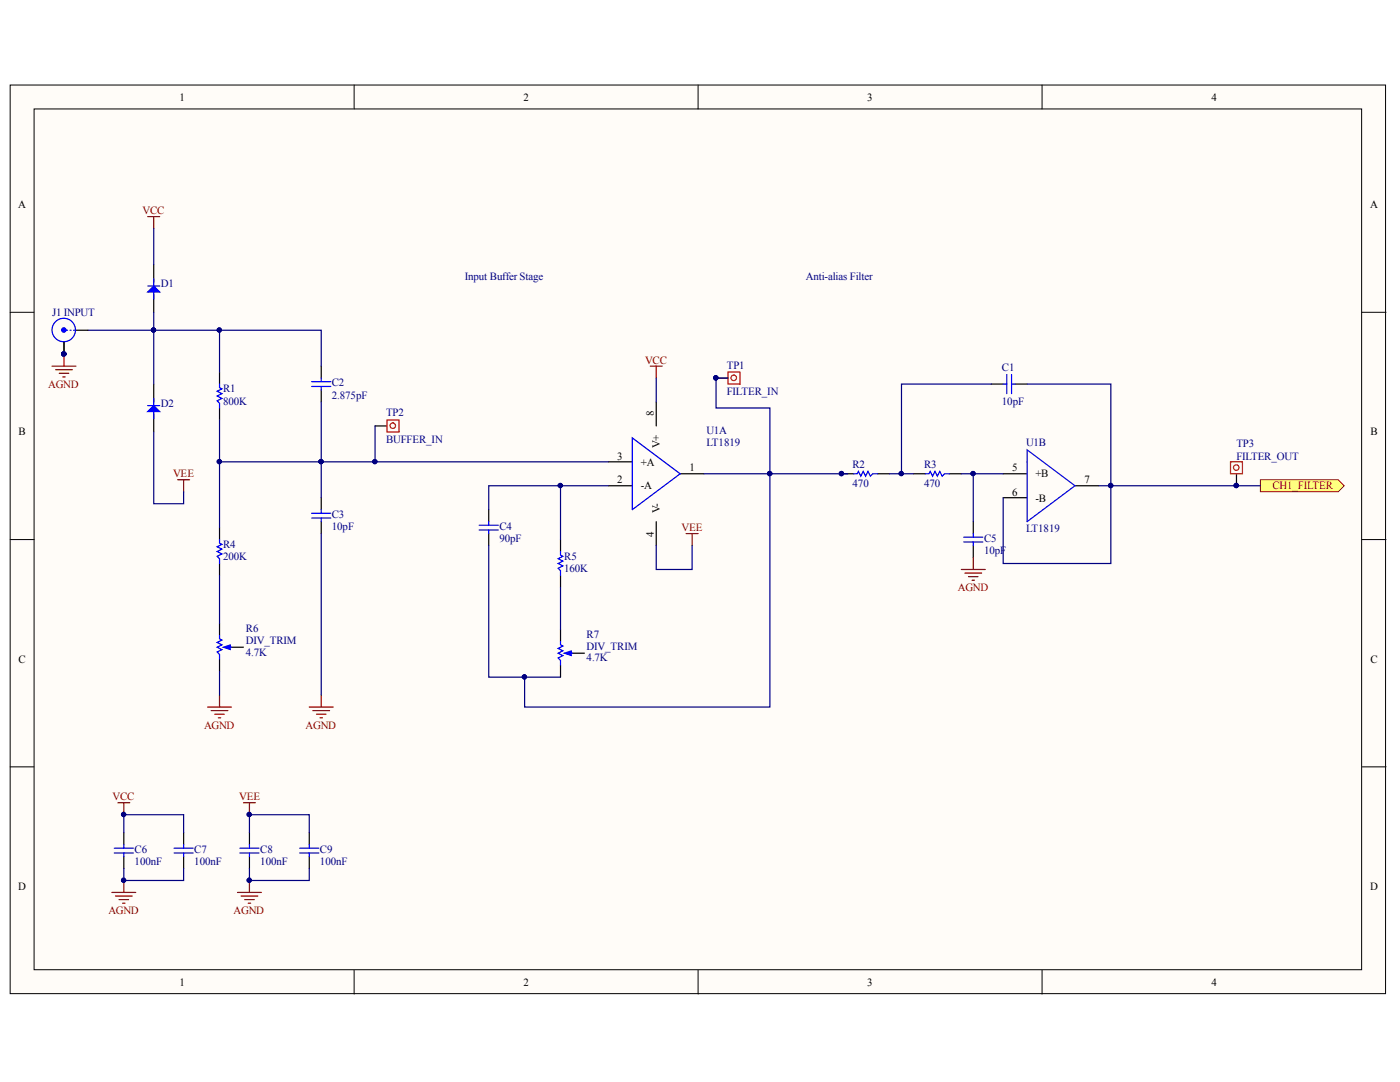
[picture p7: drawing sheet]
<svg xmlns="http://www.w3.org/2000/svg" width="279mm" height="216mm" viewBox="0 0 279 216" stroke-linecap="round" stroke-linejoin="round" font-family="sans-serif">
<g fill="#fffcf8" stroke="#000" stroke-width=".2">
<path d="M2 17h274.5v181.3h-274.5z"/>
<path d="M6.8 21.7h264.9v171.8h-264.9z"/>
</g>
<path d="M70.7 17v4.7M139.3 17v4.7M208 17v4.7M2 62.3h4.8M271.8 62.3h4.8M2 107.7h4.8M271.8 107.7h4.8M2 153h4.8M271.8 153h4.8M70.7 193.6v4.8M139.3 193.6v4.8M208 193.6v4.8" fill="none" stroke="#000" stroke-width=".2"/>
<path d="M251.5 95.7h15.6l1.2 1.2-1.2 1.2h-15.6z" fill-rule="evenodd" fill="#ffff80" stroke="#800000" stroke-width=".2"/>
<g fill="none" stroke="#000" stroke-width=".24">
<path d="M30.7 52.8v3.5M30.7 58.7v3.6M43.8 74.3v2.3M43.8 81.4v2.4M64.1 99.3v2.4M121.4 96.9h4.8M121.4 92.2h4.8M131 80.2v4.8M135.7 94.5h4.8M200.2 94.5h4.8M200.2 99.3h4.8M214.5 96.9h4.8"/>
<path d="M246.8 94.5v2.4M43.8 105.3v2.4M43.8 112.4v2.4M64.1 104.1v2.4M97.5 101.7v2.4M97.5 106.5v2.4M131 104.1v4.8"/>
</g>
<circle cx="246.7" cy="96.9" r=".43" fill="#000080" stroke="#000080" stroke-width=".2"/>
<path d="M245.6 92.2h2.4v2.3h-2.4zM246.2 93.3a.55 .55 0 0 1 .7-.5 .55 .55 0 0 1 .3 .8 .55 .55 0 0 1-.9 0l-.1-.3" fill="none" stroke="#f00" stroke-width=".24"/>
<path d="M43.8 76.6v.8l.5 .2-1 .5 1 .4-1 .5 1 .5-1 .5 .5 .5v.9M126.2 87.4l9.5 7.1-9.5 7.2zM205 89.8l9.5 7.1-9.5 7.2zM43.8 107.7v.7l.5 .2-1 .5 1 .5-1 .5 1 .4-1 .5 .5 .5v.9M62.2 103.4h3.8M62.2 102.4h3.8M64.1 101.7v.7M64.1 103.4v.7M95.6 105.8h3.8M95.6 104.8h3.8M97.5 104.1v.7M97.5 105.8v.7" fill="none" stroke="#00f" stroke-width=".24"/>
<g fill="none" stroke="#800000" stroke-width=".24">
<path d="M29.5 43.2h2.4M30.7 43.2v2.4M129.8 73.1h2.4M131 73.1v2.3M35.5 95.7h2.3M36.6 95.7v2.4M136.9 106.5h2.4M138.1 106.5v2.4M43.8 138.7v2.4M64.1 138.7v2.4M41.4 141.1h4.8M42.1 141.8h3.4"/>
<path d="M42.9 142.5h1.9M43.6 143.2h.5M61.7 141.1h4.8M62.4 141.8h3.4M63.2 142.5h1.9M63.9 143.2h.4"/>
</g>
<path d="M29.5 58.3l1.2-1.2 1.2 1.2z" fill="#00f"/>
<path d="M29.5 58.3l1.2-1.2 1.2 1.2zM29.5 57.1h2.4M30.7 55.6v1.5M30.7 58.3v1.4" fill="none" stroke="#00f" stroke-width=".24"/>
<path d="M30.7 76.6v3.6M30.7 82.6v3.6" fill="none" stroke="#000" stroke-width=".24"/>
<path d="M29.5 82.1l1.2-1.2 1.2 1.2z" fill="#00f"/>
<path d="M30.7 79.5v1.4M29.5 82.1l1.2-1.2 1.2 1.2zM29.5 80.9h2.4M30.7 82.1v1.5M111.9 128v.7l.4 .2-.9 .5 .9 .5-.9 .4 .9 .5-.9 .5 .5 .5v.9" fill="none" stroke="#00f" stroke-width=".24"/>
<path d="M111.9 125.6v2.4M111.9 132.7v2.4" fill="none" stroke="#000" stroke-width=".24"/>
<path d="M112.6 130.3l1.4-.4v.9z" fill="#00f"/>
<path d="M112.6 130.3l1.4-.4v.9z" fill="none" stroke="#00f" stroke-width=".2"/>
<g fill="none" stroke="#000" stroke-width=".24">
<path d="M142.9 75.4h2.4M197.8 76.6h2.4M202.6 76.6h2.4M74.9 85h2.3M168 94.5h2.4M175.1 94.5h2.4M182.3 94.5h2.4M189.5 94.5h2.3M194.2 104.1v2.4M194.2 108.9v2.3M43.8 124.4v2.4M43.8 131.5v2.4"/>
<path d="M114.2 130.3h2.4M24.7 166.1v2.4M24.7 170.9v2.4M36.6 166.1v2.4M36.6 170.9v2.4M49.8 166.1v2.4M49.8 170.9v2.4M61.7 166.1v2.4M61.7 170.9v2.4"/>
</g>
<g fill="none" stroke="#00f" stroke-width=".24">
<path d="M200.2 76.6h.7M200.9 74.7v3.8M201.9 74.7v3.8M201.9 76.6h.7M170.4 94.5h.7l.2-.4 .5 .9 .5-.9 .4 .9 .5-.9 .5 .9 .5-.5h.9M184.7 94.5h.7l.2-.4 .5 .9 .5-.9 .5 .9 .5-.9 .4 .9 .5-.5h1M192.3 108.1h3.8M192.3 107.2h3.8M194.2 106.5v.7M194.2 108.1v.8M43.8 126.8v.7l.5 .2-1 .5 1 .5-1 .4 1 .5-1 .5 .5 .5v.9M113.8 130.3h.4"/>
<path d="M22.8 170.2h3.8M22.8 169.2h3.8M24.7 168.5v.7M24.7 170.2v.7M34.7 170.2h3.9M34.7 169.2h3.9M36.6 168.5v.7M36.6 170.2v.7M47.9 170.2h3.8M47.9 169.2h3.8M49.8 168.5v.7M49.8 170.2v.7"/>
<path d="M59.8 170.2h3.8M59.8 169.2h3.8M61.7 168.5v.7M61.7 170.2v.7"/>
</g>
<g fill="#000080" stroke="#000080" stroke-width=".2">
<circle cx="167.9" cy="94.5" r=".43"/>
<circle cx="24.7" cy="162.5" r=".43"/>
<circle cx="24.7" cy="175.6" r=".43"/>
<circle cx="49.7" cy="162.5" r=".43"/>
<circle cx="49.7" cy="175.6" r=".43"/>
<circle cx="142.9" cy="75.4" r=".43"/>
</g>
<g fill="none" stroke="#800000" stroke-width=".24">
<path d="M191.8 113.6h4.8M192.6 114.3h3.3M193.3 115.1h1.9M194 115.8h.5M194.2 111.2v2.4M22.3 178.1h4.8M23 178.8h3.4M23.5 160.2h2.4M23.8 179.5h1.9M24.7 160.2v2.4M24.7 175.7v2.4M47.4 178.1h4.8"/>
<path d="M48.1 178.8h3.4M48.6 160.2h2.4M48.8 179.5h1.9M49.8 160.2v2.4M49.8 175.7v2.4M24.5 180.2h.4M49.5 180.2h.5"/>
</g>
<g fill="none" stroke="#f00" stroke-width=".24">
<path d="M145.3 74.3h2.4v2.3h-2.4zM77.2 83.8h2.4v2.4h-2.4zM78.4 84.4a.55 .55 0 0 0-.5 .7 .55 .55 0 0 0 .8 .3 .55 .55 0 0 0 0-.9l-.2-.1"/>
<circle cx="146.4" cy="75.4" r=".55"/>
</g>
<path d="M44.5 129.1l1.5-.4v.9z" fill="#00f"/>
<path d="M44.5 129.1l1.5-.4v.9z" fill="none" stroke="#00f" stroke-width=".2"/>
<path d="M12.8 68.3v2.4M15.2 65.9h2.3M64.1 73.1v2.3M64.1 77.8v2.4M111.9 107.7v2.4M111.9 114.8v2.4M46.2 129.1h2.4" fill="none" stroke="#000" stroke-width=".24"/>
<g fill="none" stroke="#00f" stroke-width=".24">
<path d="M13.2 65.9h.3M14 65.9h.2M14.7 65.9h.2M62.2 77.1h3.8M62.2 76.2h3.8M64.1 75.4v.8M64.1 77.1v.7M111.9 110.1v.7l.4 .2-.9 .5 .9 .5-.9 .4 .9 .5-.9 .5 .5 .5v.9M45.7 129.1h.5"/>
<circle cx="12.7" cy="65.8" r="2.34"/>
</g>
<g fill="none" stroke="#000080" stroke-width=".24">
<path d="M30.7 45.6v7.2M17.5 65.9h46.6v7.2M30.7 62.3v14.3M43.8 65.9v8.4M131 75.4v4.8M145.3 75.4h-2.4v6h10.7v13.1h15.6M197.8 76.6h-17.9v17.9h-2.4M205 76.6h16.7v20.3h29.8M30.7 86.2v14.3h5.9v-2.4M43.8 83.8v21.5M43.8 92.2h31.1M64.1 80.2v19.1"/>
<path d="M74.9 85v7.2h46.5M111.9 96.9h-14.4v4.8M121.4 96.9h-9.5v10.8M140.5 94.5h13.1v46.6h-48.9v-6M179.9 94.5h2.4M191.8 94.5h8.4M194.2 94.5v9.6M219.3 96.9h2.4v15.5h-21.5v-13.1M43.8 114.8v9.6M64.1 106.5v32.2M97.5 108.9v26.2h14.4M111.9 117.2v8.4"/>
<path d="M131 108.9v4.7h7.1v-4.7M43.8 133.9v4.8M24.7 166.1v-3.5h11.9v3.5M24.7 173.3v2.4h11.9v-2.4M49.8 166.1v-3.5h11.9v3.5M49.8 173.3v2.4h11.9v-2.4"/>
</g>
<g fill="#000080" stroke="#000080" stroke-width=".2">
<circle cx="111.8" cy="96.9" r=".43"/>
<circle cx="194.2" cy="94.5" r=".43"/>
<circle cx="221.6" cy="96.9" r=".43"/>
<circle cx="179.9" cy="94.5" r=".43"/>
<circle cx="153.6" cy="94.5" r=".43"/>
<circle cx="167.9" cy="94.5" r=".43"/>
<circle cx="246.7" cy="96.9" r=".43"/>
<circle cx="24.7" cy="162.5" r=".43"/>
<circle cx="24.7" cy="175.6" r=".43"/>
<circle cx="49.7" cy="162.5" r=".43"/>
<circle cx="49.7" cy="175.6" r=".43"/>
<circle cx="104.7" cy="135.1" r=".43"/>
<circle cx="142.9" cy="75.4" r=".43"/>
<circle cx="43.8" cy="92.1" r=".43"/>
<circle cx="64.1" cy="92.1" r=".43"/>
<circle cx="74.8" cy="92.1" r=".43"/>
<circle cx="30.6" cy="65.8" r=".43"/>
<circle cx="43.8" cy="65.8" r=".43"/>
<circle cx="12.7" cy="70.6" r=".43"/>
</g>
<circle cx="12.7" cy="65.8" r=".43" fill="#00f" stroke="#00f" stroke-width=".24"/>
<path d="M10.4 73.1h4.8M11.1 73.8h3.3M11.8 74.5h1.9M12.5 75.2h.5M12.8 70.7v2.4" fill="none" stroke="#800000" stroke-width=".24"/>
<g font-size="2.2">
<text x="35.8" y="20.1">1</text>
<text x="104.5" y="20.1">2</text>
<text x="173.1" y="20.1">3</text>
<text x="241.8" y="20.1">4</text>
<text x="3.6" y="41.5">A</text>
<text x="273.4" y="41.5">A</text>
<text x="130.5" y="83.1" transform="rotate(-90 130.5 83.1)">8</text>
<text x="3.7" y="86.9">B</text>
<text x="131.7" y="89.4" transform="rotate(-90 131.7 89.4)">V+</text>
<text x="273.5" y="86.9">B</text>
<text x="123.2" y="91.7">3</text>
<text x="127.9" y="92.9">+A</text>
<text x="137.6" y="94.1">1</text>
<text x="202" y="94.1">5</text>
<text x="206.6" y="95.3">+B</text>
<text x="123.2" y="96.4">2</text>
<text x="127.9" y="97.6">-A</text>
<text x="202" y="98.9">6</text>
<text x="206.6" y="100.1">-B</text>
<text x="216.4" y="96.4">7</text>
<text x="130.5" y="107.1" transform="rotate(-90 130.5 107.1)">4</text>
<text x="131.7" y="102.4" transform="rotate(-90 131.7 102.4)">V-</text>
<text x="3.7" y="132.2">C</text>
<text x="273.5" y="132.2">C</text>
<text x="3.6" y="177.6">D</text>
<text x="273.4" y="177.6">D</text>
<text x="35.8" y="196.7">1</text>
<text x="104.5" y="196.7">2</text>
<text x="173.1" y="196.7">3</text>
<text x="241.8" y="196.7">4</text>
</g>
<g font-size="2.2" fill="#800000">
<text x="28.5" y="42.7">VCC</text>
<text x="9.6" y="77.4">AGND</text>
<text x="128.7" y="72.6">VCC</text>
<text x="34.5" y="95.3">VEE</text>
<text x="253.9" y="97.6">CH1_FILTER</text>
<text x="136" y="106">VEE</text>
<text x="191.2" y="118">AGND</text>
<text x="40.7" y="145.4">AGND</text>
<text x="61" y="145.4">AGND</text>
<text x="22.5" y="159.7">VCC</text>
<text x="47.7" y="159.7">VEE</text>
<text x="21.6" y="182.4">AGND</text>
<text x="46.6" y="182.4">AGND</text>
</g>
<g font-size="2.2" fill="#000080">
<text x="32.1" y="57.3">D1</text>
<text x="92.8" y="55.9">Input Buffer Stage</text>
<text x="160.8" y="55.9">Anti-alias Filter</text>
<text x="10.4" y="63.1">J1 INPUT</text>
<text x="66.2" y="77.1">C2</text>
<text x="145" y="73.6">TP1</text>
<text x="200" y="74.1">C1</text>
<text x="32.1" y="81.2">D2</text>
<text x="44.5" y="80.7">800K</text>
<text x="44.5" y="78.3">R1</text>
<text x="66.2" y="79.5">2.875pF</text>
<text x="77" y="83.1">TP2</text>
<text x="145" y="78.8">FILTER_IN</text>
<text x="200" y="80.7">10pF</text>
<text x="77" y="88.3">BUFFER_IN</text>
<text x="141" y="86.6">U1A</text>
<text x="141" y="89.1">LT1819</text>
<text x="204.8" y="89.1">U1B</text>
<text x="246.7" y="89.3">TP3</text>
<text x="170.1" y="93.4">R2</text>
<text x="184.4" y="93.4">R3</text>
<text x="246.7" y="91.7">FILTER_OUT</text>
<text x="170.1" y="97.2">470</text>
<text x="184.4" y="97.2">470</text>
<text x="66.2" y="105.7">10pF</text>
<text x="66.2" y="103.4">C3</text>
<text x="99.7" y="105.7">C4</text>
<text x="204.8" y="106.2">LT1819</text>
<text x="44.5" y="111.7">200K</text>
<text x="44.5" y="109.4">R4</text>
<text x="99.7" y="108.2">90pF</text>
<text x="112.6" y="111.7">R5</text>
<text x="196.4" y="110.5">10pF</text>
<text x="196.4" y="108.2">C5</text>
<text x="112.6" y="114.1">160K</text>
<text x="49.1" y="130.8">4.7K</text>
<text x="49.1" y="126.1">R6</text>
<text x="49.1" y="128.4">DIV_TRIM</text>
<text x="117.1" y="132">4.7K</text>
<text x="117.1" y="127.3">R7</text>
<text x="117.1" y="129.6">DIV_TRIM</text>
<text x="26.9" y="172.6">100nF</text>
<text x="26.9" y="170.2">C6</text>
<text x="38.8" y="172.6">100nF</text>
<text x="38.8" y="170.2">C7</text>
<text x="52" y="172.6">100nF</text>
<text x="52" y="170.2">C8</text>
<text x="63.9" y="172.6">100nF</text>
<text x="63.9" y="170.2">C9</text>
</g>
</svg>
